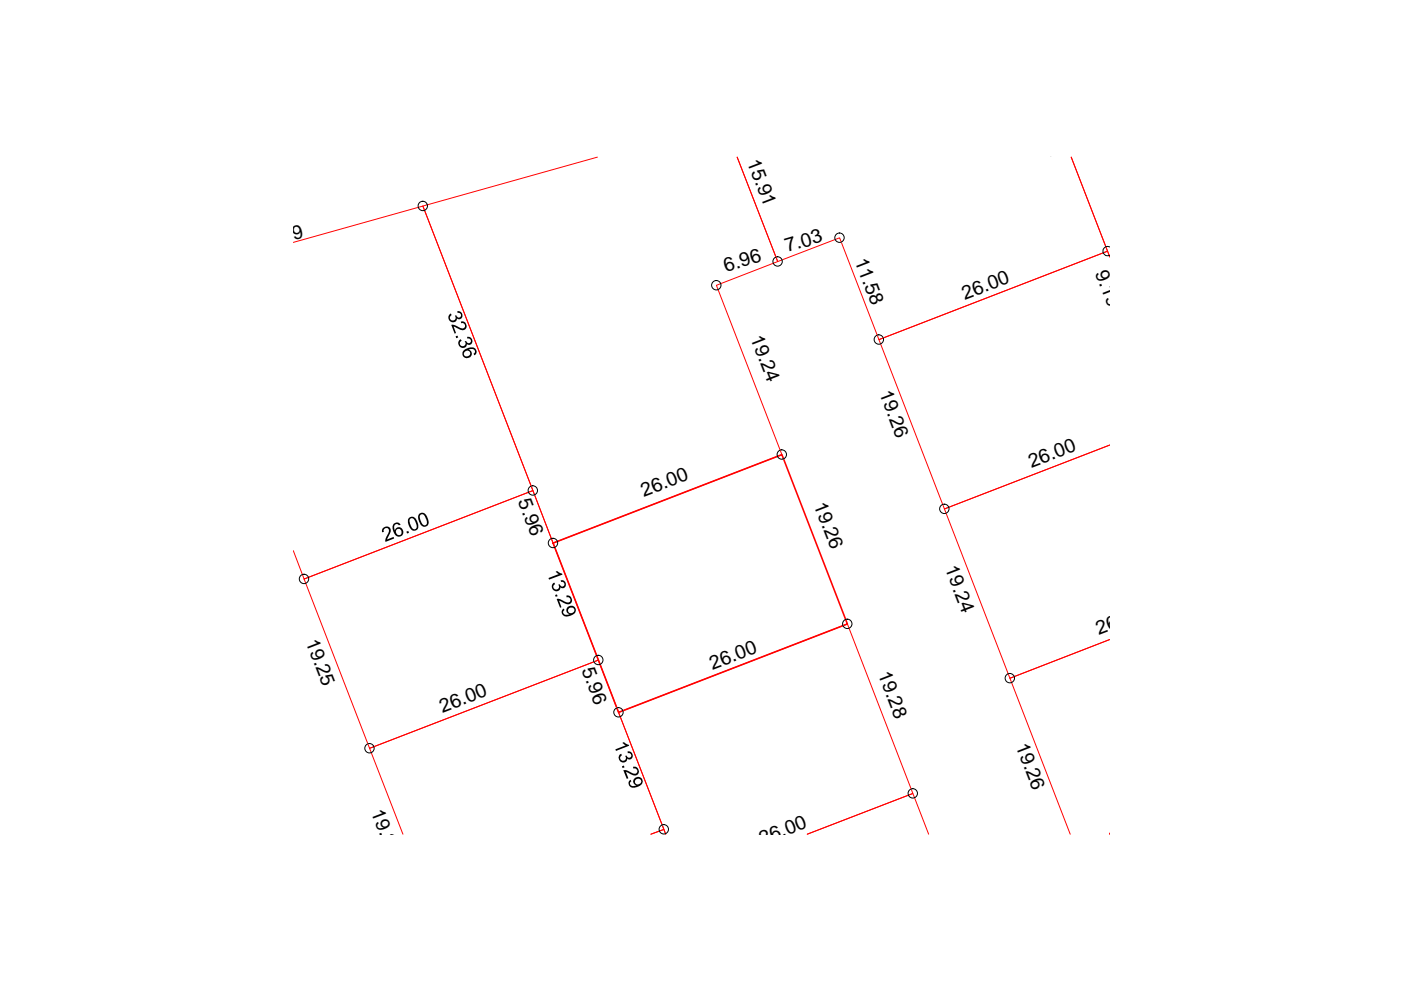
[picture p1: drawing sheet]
<svg xmlns="http://www.w3.org/2000/svg" width="297mm" height="210mm" viewBox="0 0 297 210" stroke-linecap="round" stroke-linejoin="round" font-family="sans-serif">
<path d="M126.7 33.3l-37 10.4 27.6 71.4 48.5-18.7-13.9-35.9 13-5-8.6-22.2 8.6 22.2 13.1-5.1 8.4 21.6 48.4-18.7-7.7-20 8.2 21.2-.5-1.2-48.4 18.7 13.8 35.9 35.1-13.5-35.1 13.5 13.9 35.9 21.2-8.2-21.2 8.2 12.8 33.1M62.2 51.4l27.5-7.7 23.3 60.3-48.5 18.8-2.3-6M64.5 122.8l48.5-18.8 13.9 36-48.5 18.7zM85.4 176.9l-7-18.2 48.5-18.7 13.9 35.9-2.8 1 2.8-1 .3 1-10-25.9 48.6-18.7 13.8 35.9-22.3 8.7 22.3-8.7 3.4 8.7M235.3 176.9h.1" fill="none" stroke="#f00" stroke-width=".21"/>
<path d="M117.3 115.1l48.5-18.7 13.9 35.9-48.6 18.7z" fill="none" stroke="#f00" stroke-width=".34"/>
<g fill="none" stroke="#000" stroke-width=".21">
<path d="M235.3 52.4a.98 .98 0 0 0-1.5 .8 .98 .98 0 0 0 1.5 .9"/>
<circle cx="89.6" cy="43.7" r=".99"/>
<circle cx="164.9" cy="55.4" r=".99"/>
<circle cx="178" cy="50.4" r=".99"/>
<circle cx="151.9" cy="60.5" r=".99"/>
<circle cx="186.3" cy="72" r=".99"/>
<circle cx="165.8" cy="96.4" r=".99"/>
<circle cx="113" cy="104" r=".99"/>
<circle cx="117.2" cy="115.1" r=".99"/>
<circle cx="200.2" cy="107.9" r=".99"/>
<circle cx="64.5" cy="122.7" r=".99"/>
<circle cx="126.9" cy="139.9" r=".99"/>
<circle cx="179.6" cy="132.3" r=".99"/>
<circle cx="78.3" cy="158.6" r=".99"/>
<circle cx="131.1" cy="151" r=".99"/>
<circle cx="214.1" cy="143.8" r=".99"/>
<circle cx="140.7" cy="175.8" r=".99"/>
<circle cx="193.5" cy="168.2" r=".99"/>
</g>
<g fill="#000">
<path d="M95.3 66.7l.3-.2 .2 .3-.3 .3-.1 .4 .4 .4 .7-.1 .1-.5-.2-.4 .3-.1 .2 .3a.49 .49 0 0 0 .6 .1 .49 .49 0 0 0 .2-.6 .49 .49 0 0 0-.7-.2l-.1-.4 .8 .1 .3 .6v.6l-.5 .4h-.3l-.3-.2-.2 .5-.4 .3h-.5l-.6-.4-.2-.6zM96.6 71.3l.4-.1 .2 .3-.5 .2zM95.7 68.9h.6l1.3 .7h.6l.4-.3v-.4l-.4-.4h-.4l-.1-.3 .3-.1 .7 .4 .2 .8-.2 .5-.7 .2-1.8-.7 .5 1.3-.3 .1zM97.3 72.2l.4-.3 .2 .3-.4 .3v.4l.2 .4 .3 .1 .4-.1 .3-.3-.2-.7h.3l.5 .5 .5-.2v-.6l-.3-.2h-.4l-.1-.4 .8 .2 .3 .4 .1 .5-.4 .5-.4 .2-.4-.3-.1 .4-.3 .4-.6 .1-.5-.2-.3-.4v-.6zM81.1 112.1l.7-.5 .7 .2 .3 .3v.6l-.7 1.7 1.3-.6 .2 .4-1.9 .7v-.7l.7-1.3 .1-.5-.3-.4h-.6l-.3 .4 .1 .4-.4 .1zM86.1 112.7l.5-.1 .1 .4-.4 .1zM116.3 122.6l2.2-.9-.7-.5 .4-.1 1 .5 .1 .2-2.9 1.1zM117.2 123.7l.3-.2 .2 .3-.3 .3-.1 .4 .3 .4 .3 .1 .4-.1 .2-.2v-.4l-.1-.3 .3-.1v.2a.5 .5 0 0 0 .7 .2 .5 .5 0 0 0 .2-.7 .5 .5 0 0 0-.6-.2l-.1-.4 .7 .1 .4 .6-.1 .6-.4 .4h-.4l-.3-.2-.1 .5-.5 .3h-.5l-.5-.3-.2-.7zM117.7 126.2l.4-.2 .1 .4-.4 .1zM118 127h.7l1.8 .8 .4-.4v-.4l-.2-.3h-.6v-.4l.4-.1 .6 .4 .2 .9-.3 .4-.6 .2-1.9-.8 .5 1.4-.3 .2zM130.5 158.9l2.2-.9-.7-.5 .3-.1 1 .5 .1 .2-2.8 1.1zM131.3 160.1l.4-.3 .2 .3-.4 .3v.5l.4 .4 .5-.1 .2-.2 .1-.4-.2-.3 .3-.1 .1 .2a.51 .51 0 0 0 .7 .1 .51 .51 0 0 0 .2-.7 .51 .51 0 0 0-.7-.1v-.4l.7 .1 .4 .7-.1 .5-.5 .4-.6-.2-.2 .6-.5 .3-.5-.1-.4-.3-.3-.6z"/>
<path d="M131.9 162.5l.3-.2 .2 .4-.4 .2zM132.2 163.3h.6l1.3 .7h.7l.3-.2v-.6l-.3-.3-.5 .1-.1-.4h.5l.6 .3 .2 .8-.3 .6-.8 .1-1.7-.7 .5 1.3-.3 .1z"/>
<path d="M98.3 74.3l1-.6h1l.6 .4 .1 .7-.4 .6-.2-.4 .3-.3-.1-.5-.4-.2-.8 .1 .5 .4 .1 .7-.5 .6-.7 .1-.3-.1-.5-.6v-.4zM98.4 75a.65 .65 0 0 0 1.3 0 .65 .65 0 0 0-1.3 0z"/>
<path d="M83.4 111.2l.6-.4 .6 .1 .3 .3-.3 .2-.4-.3-.4 .1-.2 .8 .1 .5 .2-.4 .4-.3h.5l.5 .3 .2 .9-.4 .6-.7 .2-.6-.4-.6-1.3zM84.2 112.2l-.3 .5 .2 .5 .3 .3 .6-.1 .1-.3-.1-.7-.3-.3z"/>
<path d="M86.6 109.9l.4-.3h.6l.6 .4 .5 1.3v.6l-.3 .5-.8 .1-.6-.5-.5-1.2zM87 110l-.2 .6 .3 .8 .4 .7 .5 .1 .3-.4-.2-1.1-.4-.7-.3-.1z"/>
<path d="M88.8 109.1l.4-.3 .5-.1 .7 .5 .5 1.4-.1 .6-.2 .3-.9 .2-.5-.5-.6-1.3zM89.2 109.1l-.2 .6 .4 1.1 .4 .5h.5l.2-.3-.2-1.2-.6-.7z"/>
<path d="M119.3 129.2l.2-.2 .1 .4a.6 .6 0 0 0 0 .8 .6 .6 0 0 0 .8 .1l.4-.1-.7-.4v-.5l.1-.4 .7-.5h.5l.4 .3 .3 .5-.2 .8-.4 .3-1 .4h-.7l-.5-.3-.2-.4zM120.7 128.9l-.3 .4 .3 .6 .5 .1 .4-.2 .2-.3-.1-.5-.3-.2z"/>
<path d="M133.4 165.6l.3-.3 .2 .4-.3 .2v.3l.4 .5 .9-.2-.5-.3-.2-.6 .3-.5 .5-.3 .5-.1 .4 .2 .3 .4 .1 .5-.2 .5-.5 .3-1 .4h-.6l-.6-.5-.1-.7zM134.9 165.2l-.3 .4 .2 .6 .5 .1 .5-.3 .2-.4-.2-.3-.3-.2z"/>
</g>
<g font-size="4.1">
<text x="118.9" y="32.9" transform="rotate(-14 118.9 32.9)">33.12</text>
<text x="158.4" y="34.3" transform="rotate(69 158.4 34.3)">15.91</text>
<text x="54.4" y="52.9" transform="rotate(-14 54.4 52.9)">33.19</text>
<text x="166.9" y="53.5" transform="rotate(-17 166.9 53.5)">7.03</text>
<text x="153.9" y="57.6" transform="rotate(-17 153.9 57.6)">6.96</text>
<text x="181.1" y="55.3" transform="rotate(69 181.1 55.3)">11.58</text>
<text x="232.2" y="57.9" transform="rotate(69 232.2 57.9)">9.19</text>
<text x="204.6" y="63.5" transform="rotate(-21 204.6 63.5)">26.00</text>
<text x="159" y="71.6" transform="rotate(69 159 71.6)">19.24</text>
<text x="186.4" y="83.4" transform="rotate(69 186.4 83.4)">19.26</text>
<text x="218.7" y="99.2" transform="rotate(-21 218.7 99.2)">26.00</text>
<text x="109.8" y="106.3" transform="rotate(69 109.8 106.3)">5.96</text>
<text x="136.5" y="105.4" transform="rotate(-21 136.5 105.4)">26.00</text>
<text x="172.5" y="107.1" transform="rotate(69 172.5 107.1)">19.26</text>
<text x="200.3" y="120.5" transform="rotate(69 200.3 120.5)">19.24</text>
<text x="64.8" y="136.1" transform="rotate(69 64.8 136.1)">19.25</text>
<text x="233" y="134.6" transform="rotate(-21 233 134.6)">26.00</text>
<text x="123.3" y="142.1" transform="rotate(69 123.3 142.1)">5.96</text>
<text x="151.1" y="142" transform="rotate(-21 151.1 142)">26.00</text>
<text x="186.1" y="142.9" transform="rotate(69 186.1 142.9)">19.28</text>
<text x="93.9" y="151.2" transform="rotate(-21 93.9 151.2)">26.00</text>
<text x="215.3" y="158.1" transform="rotate(69 215.3 158.1)">19.26</text>
<text x="78.7" y="172.1" transform="rotate(69 78.7 172.1)">19.25</text>
<text x="137.9" y="178" transform="rotate(69 137.9 178)">5.97</text>
<text x="161.6" y="179.1" transform="rotate(-21 161.6 179.1)">26.00</text>
</g>
</svg>
